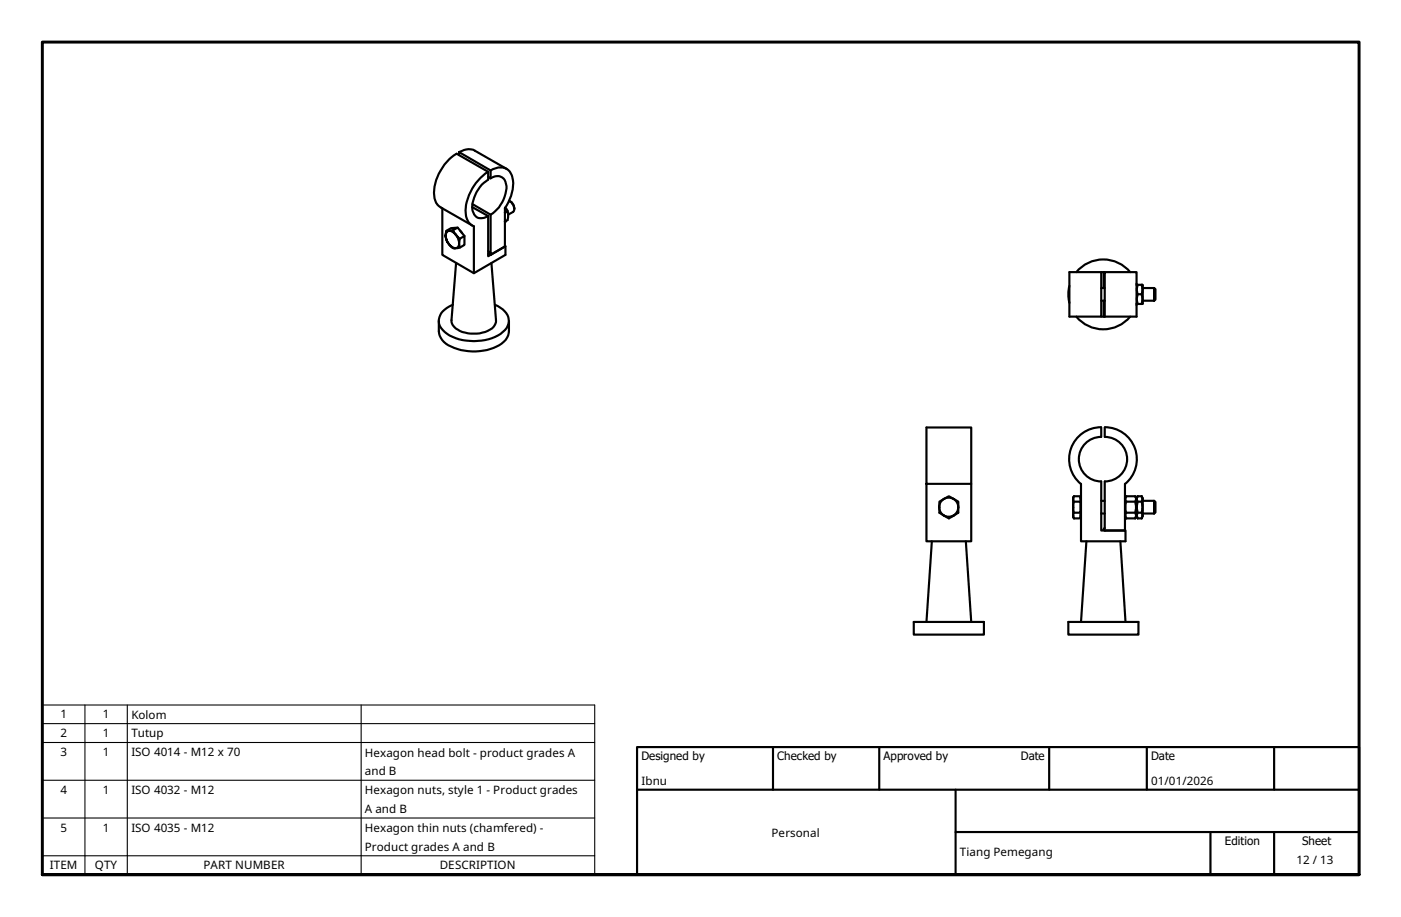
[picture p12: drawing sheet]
<svg xmlns="http://www.w3.org/2000/svg" width="330mm" height="216mm" viewBox="0 0 330 216" stroke-linecap="round" stroke-linejoin="round" font-family="sans-serif">
<!-- layer: Visible (ISO) -->
<g fill="none" stroke="#000" stroke-width=".51">
<path d="M108.1 35.8l.6-.2a3.1 3.1 0 0 1 3.1-.1l7.5 4.3M108.1 35.8v.7M108.1 35.8l7.4 4.3M104.1 49v11l7.5 4.3 7.4-4.3v-2M104.9 55.5l.3 1.2 .5 .8-.5-.7zM105.1 54.4h.6a.91 .91 0 0 0-.8 1.1zM105.1 54.4l1.1-.7 1.6-.1 1.5 2M105.7 57.5l1 .8 .6 .1h-.6zM105.7 54.4l1-.2 .6 1-.9-.7zM107.3 55.2l1 1-.2 1.1-.3-1.2zM107.8 53.6l-1.1 .6M108.1 57.3l.2 1-1 .1a.82 .82 0 0 0 .8-1.1z"/>
<path d="M108.3 56.2l1-.6v2.1l-1 .6M108.3 54.3l.5 .6M111.2 48.8l3.7 2.1v9.4l4.1-2.3-.1-.1M111.3 48.1l4.2 2.4M114.9 50.9a2.23 2.23 0 0 1-2.5 .3 2.23 2.23 0 0 1-1.2-2.2 8.2 8.2 0 0 1 3.7-6.7v-1.9l-7.4-4.2a11.1 11.1 0 0 0-5.2 10.5 3 3 0 0 0 1.5 2.1l7.4 4.3M114.9 40.4a11.5 11.5 0 0 0-5.2 9.9l.2 1.2a2.67 2.67 0 0 0 1.7 1.8v11M114.9 59.2l.6 .3M114.9 59.8l.5 .2M114.9 41.6l.6 .4M115.5 40.1a3.5 3.5 0 0 1 4.5 .3 6.6 6.6 0 0 1 0 6.5l-1.1 2.1v9l-3.5 2-.1-.2 .2-.3M115.5 42a2.27 2.27 0 0 1 2.5-.3 2.27 2.27 0 0 1 1.3 2.1 8.2 8.2 0 0 1-3.8 6.7M115.5 40.1v1.9"/>
<path d="M115.5 50.5v9M119 48.8a3 3 0 0 1 .5 3l-.6 .3M119.5 49.7l-.6 .3M119.8 47.3a1.81 1.81 0 0 1 1 2.6l-1.2 .6M120 47.4a1.91 1.91 0 0 1 1.1 1.8M103.3 75.6a6 6 0 0 0 .5 3.9 6.9 6.9 0 0 0 4.7 2.9 12.2 12.2 0 0 0 10.1-1.9 3.6 3.6 0 0 0 1.2-2.5v-2.4M106.6 71.8a4.4 4.4 0 0 0-3.3 4 5.2 5.2 0 0 0 4 3.8 12.1 12.1 0 0 0 11.1-1.4 3.3 3.3 0 0 0-.6-5.7l-1.3-.7M107.4 61.9l-1.1 13.5a3.2 3.2 0 0 0 2.5 2.8 7.6 7.6 0 0 0 7.4-1.2l.4-.8 .2-.8-1.1-13.5M251.8 67.3l-.3 2.3 .3 1.7M253.4 74.5a8.2 8.2 0 0 0 12.7 0M253.4 64.1a8.2 8.2 0 0 1 12.7 0M259.3 64.1v10.4h-7.5v-10.4h8"/>
<path d="M259.3 74.5h.5M259.3 67.8h.8M259.3 70.8h.8M259.8 70.8v3.7h.3M259.8 64.1h.3M259.8 64.1v3.7M260.1 64.1h7.5v10.4h-7.5zM267.6 66.8l.1 .3M267.6 71.4l.1 .2M267.7 67.1h1.3v.1v4.2v.2h-1.3M267.7 67.1h-.1M267.7 71.6l-.1 .2"/>
<path d="M267.8 67.1a3.3 3.3 0 0 0 0 2.2M267.8 69.3a3.5 3.5 0 0 0 0 2.3M267.8 69.3h1M268.8 67.1a3.3 3.3 0 0 1 0 2.2 3.5 3.5 0 0 1 0 2.3M269 67.8h2.7M269 70.8h2.7M271.7 67.8l.3 .3v2.4l-.3 .3M271.7 67.8v3M218.1 113.9h10.6v13.5h-10.6v-26.8h10.6v13.3M222.2 117.5a2.25 2.25 0 0 1 3.4 1.9M222.2 117.5a2.25 2.25 0 0 0 0 3.9 2.25 2.25 0 0 0 3.4-2M222.2 117.5l-1 .6v2.6l1 .7 1.2 .6 1.1-.6 1.1-.7v-1.3"/>
<path d="M222.2 117.5l1.2-.7 1.1 .7 1.1 .6v1.3M252.9 116.8l-.2 .4v.6l.2 .3-.2 .7v1.3l.2 .6M252.9 118.1h1.5v2.6h-1.5M252.9 116.8h1.5v1.3M252.9 116.8l-.2 .4v4.5l.2 .3M254.4 117.3h.1M259.2 100.6a7.5 7.5 0 0 0-7 5 7.5 7.5 0 0 0 2.3 8.3M259.2 102.9a5.2 5.2 0 0 0-5.2 5.2 5.2 5.2 0 0 0 5.2 5.2M259.3 113.3v11.6h5.7v2.5h-10.5v-13.5M259.3 100.6v2.3M259.3 117.9h.8M260.1 100.6v2.3a5.2 5.2 0 0 1 5.3 5.2 5.2 5.2 0 0 1-5.3 5.2v11l-.3 .3 .3 .3h4.8v-11"/>
<path d="M260.1 100.6a7.5 7.5 0 0 1 7.1 5 7.5 7.5 0 0 1-2.3 8.3M265.2 116.8a1.15 1.15 0 0 0 0 1.3 4.5 4.5 0 0 0 0 2.6 1.26 1.26 0 0 0 0 1.3M265.2 116.8h2.1l.3 .5M265.2 116.8l-.3 .5M265.2 118.1h2.1M267.3 116.8a1.15 1.15 0 0 1 0 1.3 4.5 4.5 0 0 1 0 2.6 1.26 1.26 0 0 1 0 1.3M267.6 117.3v4.2M267.8 116.8a1.15 1.15 0 0 0 0 1.3 4.5 4.5 0 0 0 0 2.6 1.26 1.26 0 0 0 0 1.3M267.8 118.1h1M267.8 116.8l-.2 .5M267.8 116.8h1M268.8 116.8a1.15 1.15 0 0 1 0 1.3 4.5 4.5 0 0 1 0 2.6 1.26 1.26 0 0 1 0 1.3"/>
<path d="M268.8 116.8l.2 .5v4.2l-.2 .5M269 117.9h2.7M271.7 117.9l.3 .3v2.4l-.3 .3M271.7 117.9v3M219.4 127.4l-1.3 19M227.4 127.4l1.3 19M252.9 120.7l-.2 .4 .2 .9M254.4 120.7v1.3h-1.5M254.4 121.5h.1M255.8 127.4l-1.3 19M259.3 120.9h.8M263.8 127.4l1.2 19"/>
<path d="M264.9 121.5l.3 .5M265.2 120.7h2.1M265.2 122h2.1M267.6 121.5l-.3 .5M267.6 121.5l.2 .5M267.8 120.7h1M267.8 122h1M269 120.9h2.7M215.1 146.4h16.5v3h-16.5zM251.5 146.4h16.5v3h-16.5z"/>
</g>
<g fill="#000">
<circle cx="118.9" cy="52.1" r=".25"/>
<circle cx="118.9" cy="50" r=".25"/>
</g>
<!-- layer: Symbol (ISO) -->
<path d="M10 170.4h130M10 174.8h130M20 166v39.9M30 166v39.9M85 166v39.9M10 183.7h130M10 192.6h130M10 201.5h130v-35.5h-130v39.9h130v-4.4" fill="none" stroke="#000" stroke-width=".25"/>
<!-- layer: Border (ISO) -->
<path d="M10 205.9v-196h310v196h-310h310" fill="none" stroke="#000" stroke-width=".7"/>
<!-- layer: Title (ISO) -->
<path d="M150 175.9h170v30h-170zM182 175.9v10M207 175.9v10M247 175.9v10M270 175.9v10M300 175.9v10M150 185.9h170M225 195.9h95M225 185.9v20M285 195.9v10M300 195.9v10" fill="none" stroke="#000" stroke-width=".51"/>
<g font-size="2.7">
<text x="14.2" y="169.2">1</text>
<text x="14.2" y="173.6">2</text>
<text x="24.2" y="169.2">1</text>
<text x="24.2" y="173.6">1</text>
<text x="30.9" y="169.2">Kolom</text>
<text x="30.9" y="173.6">Tutup</text>
<text x="14.2" y="178.1">3</text>
<text x="24.2" y="178.1">1</text>
<text x="30.9" y="178.1">ISO 4014 - M12 x 70</text>
<text x="85.9" y="178.1">Hexagon head bolt - product grades A</text>
<text x="151" y="179">Designed by</text>
<text x="183" y="179">Checked by</text>
<text x="208" y="179">Approved by</text>
<text x="240.3" y="178.9">Date</text>
<text x="271" y="178.9">Date</text>
<text x="85.9" y="182.6">and B</text>
<text x="151" y="184.8">Ibnu</text>
<text x="271" y="184.8">01/01/2026</text>
<text x="14.2" y="186.9">4</text>
<text x="24.2" y="186.9">1</text>
<text x="30.9" y="186.9">ISO 4032 - M12</text>
<text x="85.9" y="187">Hexagon nuts, style 1 - Product grades</text>
<text x="85.9" y="191.4">A and B</text>
<text x="14.2" y="195.8">5</text>
<text x="24.2" y="195.8">1</text>
<text x="30.9" y="195.8">ISO 4035 - M12</text>
<text x="85.9" y="195.8">Hexagon thin nuts (chamfered) -</text>
<text x="181.7" y="197">Personal</text>
<text x="85.9" y="200.3">Product grades A and B</text>
<text x="226" y="201.6">Tiang Pemegang</text>
<text x="288.4" y="199">Edition</text>
<text x="305.2" y="203.4">12 / 13</text>
<text x="306.6" y="199">Sheet</text>
<text x="11.7" y="204.7">ITEM</text>
<text x="22.4" y="204.7">QTY</text>
<text x="47.9" y="204.7">PART NUMBER</text>
<text x="103.6" y="204.7">DESCRIPTION</text>
</g>
</svg>
